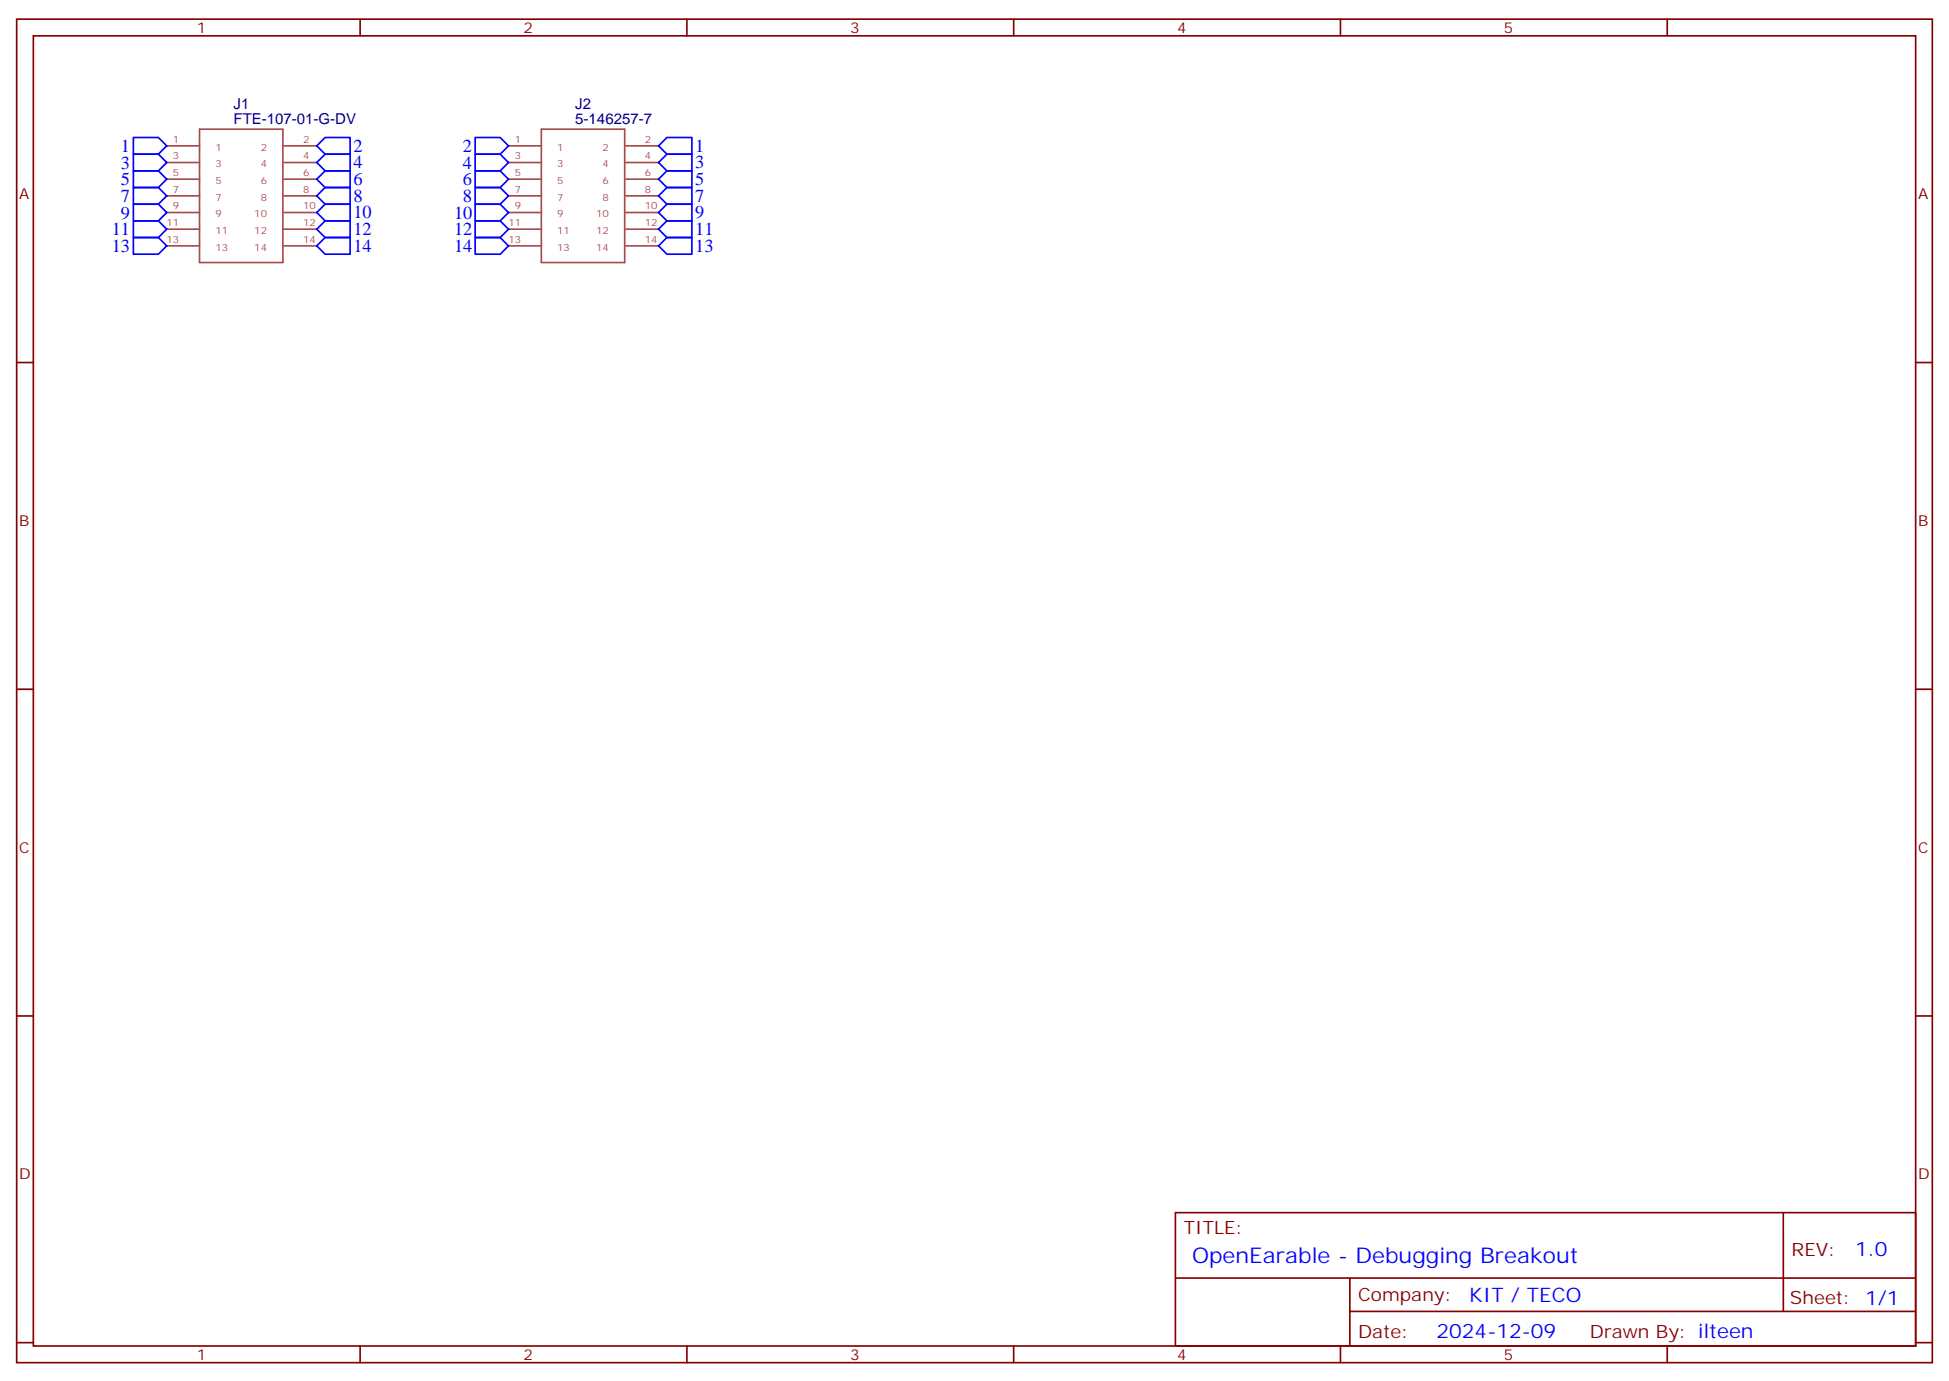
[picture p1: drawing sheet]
<svg xmlns="http://www.w3.org/2000/svg" width="412mm" height="292mm" viewBox="0 0 412 292" stroke-linecap="round" stroke-linejoin="round" font-family="sans-serif">
<g fill="none" stroke="#870000" stroke-width=".35">
<path d="M3.5 4.1h405.4v284.3h-405.4zM7.1 7.6h398.2v277.3h-398.2zM76.2 4.1v3.5M145.3 4.1v3.5M214.5 4.1v3.5M283.6 4.1v3.5M352.8 4.1v3.5M3.5 76.7h3.6M405.3 76.7h3.6M3.5 145.9h3.6M405.3 145.9h3.6M3.5 215h3.6"/>
<path d="M405.3 215h3.6M248.7 256.6h156.6v28.3h-156.6zM377.3 256.7v20.8M248.7 270.5h156.5M285.6 277.5h119.6M285.6 270.5v14.1M3.5 284.2h3.6M76.2 284.9v3.5M145.3 284.9v3.5M214.5 284.9v3.5M283.6 284.9v3.5M352.8 284.9v3.5"/>
<path d="M405.3 284.2h3.6"/>
</g>
<g fill="none" stroke="#a64a4a" stroke-width=".35">
<path d="M35.3 30.9h6.9M35.3 34.4h6.9M35.3 37.9h6.9M42.2 27.3h17.7v28.3h-17.7zM60.1 30.9h6.9M60.1 34.4h6.9M60.1 37.9h6.9M107.6 30.9h6.9M107.6 34.4h6.9M107.6 37.9h6.9M114.5 27.3h17.7v28.3h-17.7zM132.4 30.9h6.9"/>
<path d="M132.4 34.4h6.9M132.4 37.9h6.9M35.3 41.5h6.9M35.3 45h6.9M35.3 48.5h6.9M35.3 52h6.9M60.1 41.5h6.9M60.1 45h6.9M60.1 48.5h6.9M60.1 52h6.9M107.6 41.5h6.9M107.6 45h6.9"/>
<path d="M107.6 48.5h6.9M107.6 52h6.9M132.4 41.5h6.9M132.4 45h6.9M132.4 48.5h6.9M132.4 52h6.9"/>
</g>
<g fill="none" stroke="#00f" stroke-width=".35">
<path d="M28.2 29.1h5.3l1.8 1.8-1.8 1.7h-5.3zM28.2 32.6h5.3l1.8 1.8-1.8 1.8h-5.3zM28.2 36.2h5.3l1.8 1.7-1.8 1.8h-5.3zM28.2 39.7h5.3l1.8 1.8-1.8 1.7h-5.3zM67 37.9l1.8-1.7h5.3v3.5h-5.3zM68.8 29.1h5.3v3.5h-5.3l-1.8-1.7zM68.8 32.6h5.3v3.6h-5.3l-1.8-1.8zM100.5 29.1h5.3l1.8 1.8-1.8 1.7h-5.3zM100.5 32.6h5.3l1.8 1.8-1.8 1.8h-5.3zM100.5 36.2h5.3l1.8 1.7-1.8 1.8h-5.3zM100.5 39.7h5.3l1.8 1.8-1.8 1.7h-5.3zM139.3 37.9l1.8-1.7h5.3v3.5h-5.3z"/>
<path d="M141.1 29.1h5.3v3.5h-5.3l-1.8-1.7zM141.1 32.6h5.3v3.6h-5.3l-1.8-1.8zM28.2 43.2h5.3l1.8 1.8-1.8 1.7h-5.3zM28.2 46.7h5.3l1.8 1.8-1.8 1.8h-5.3zM28.2 50.3h5.3l1.8 1.7-1.8 1.8h-5.3zM67 41.5l1.8-1.8h5.3v3.5h-5.3zM67 45l1.8-1.8h5.3v3.5h-5.3zM67 48.5l1.8-1.8h5.3v3.6h-5.3zM67 52l1.8-1.7h5.3v3.5h-5.3zM100.5 43.2h5.3l1.8 1.8-1.8 1.7h-5.3zM100.5 46.7h5.3l1.8 1.8-1.8 1.8h-5.3zM100.5 50.3h5.3l1.8 1.7-1.8 1.8h-5.3z"/>
<path d="M139.3 41.5l1.8-1.8h5.3v3.5h-5.3zM139.3 45l1.8-1.8h5.3v3.5h-5.3zM139.3 48.5l1.8-1.8h5.3v3.6h-5.3zM139.3 52l1.8-1.7h5.3v3.5h-5.3z"/>
</g>
<text font-size="4.6" fill="#00f" x="252.2" y="267.2">OpenEarable - Debugging Breakout</text>
<g font-size="4.2" fill="#00f">
<text x="392.5" y="265.9">1.0</text>
<text x="310.9" y="275.5">KIT / TECO</text>
<text x="304" y="283.3">2024-12-09</text>
</g>
<g font-size="3.9" fill="#00f">
<text x="25.6" y="32.1">1</text>
<text x="25.6" y="35.7">3</text>
<text x="74.8" y="32.1">2</text>
<text x="74.8" y="35.6">4</text>
<text x="98" y="32.2">2</text>
<text x="98" y="35.7">4</text>
<text x="147.1" y="32.1">1</text>
<text x="147.1" y="35.6">3</text>
<text x="25.6" y="39.2">5</text>
<text x="74.8" y="39.1">6</text>
<text x="98" y="39.2">6</text>
<text x="147.1" y="39.2">5</text>
<text x="25.6" y="42.7">7</text>
<text x="25.6" y="46.2">9</text>
<text x="74.8" y="42.7">8</text>
<text x="74.8" y="46.2">10</text>
<text x="96.1" y="46.3">10</text>
<text x="98" y="42.8">8</text>
<text x="147.1" y="42.7">7</text>
<text x="147.1" y="46.2">9</text>
<text x="23.6" y="49.8">11</text>
<text x="23.6" y="53.3">13</text>
<text x="74.8" y="49.7">12</text>
<text x="74.8" y="53.2">14</text>
<text x="96.1" y="49.8">12</text>
<text x="96.1" y="53.4">14</text>
<text x="147.1" y="49.8">11</text>
<text x="147.1" y="53.3">13</text>
</g>
<g font-size="3.9" fill="#800">
<text x="250.5" y="261.2">TITLE:</text>
<text x="379.1" y="265.9">REV:</text>
<text x="287.4" y="275.4">Company:</text>
<text x="378.7" y="276">Sheet: 1/1</text>
<text x="287.4" y="283.1">Date:</text>
<text x="336.4" y="283.2">Drawn By: ilteen</text>
</g>
<g font-size="3.2" fill="#800">
<text x="41.6" y="7.1">1</text>
<text x="110.8" y="7.1">2</text>
<text x="179.9" y="7.1">3</text>
<text x="249.1" y="7.1">4</text>
<text x="318.2" y="7.1">5</text>
<text x="4.1" y="42.2">A</text>
<text x="405.9" y="42.2">A</text>
<text x="4.1" y="111.3">B</text>
<text x="405.9" y="111.3">B</text>
<text x="4.1" y="180.4">C</text>
<text x="405.9" y="180.4">C</text>
<text x="4.1" y="249.6">D</text>
<text x="405.9" y="249.6">D</text>
<text x="41.6" y="287.9">1</text>
<text x="110.8" y="287.9">2</text>
<text x="179.9" y="287.9">3</text>
<text x="249.1" y="287.9">4</text>
<text x="318.2" y="287.9">5</text>
</g>
<g font-size="3.2" fill="#000080">
<text x="49.4" y="23.1">J1</text>
<text x="121.7" y="23.1">J2</text>
<text x="49.4" y="26.3">FTE-107-01-G-DV</text>
<text x="121.7" y="26.3">5-146257-7</text>
</g>
<g font-size="2.1" fill="#a54b4b">
<text x="36.6" y="30.2">1</text>
<text x="36.6" y="33.7">3</text>
<text x="45.6" y="31.9">1</text>
<text x="45.6" y="35.4">3</text>
<text x="55.2" y="31.9">2</text>
<text x="55.2" y="35.4">4</text>
<text x="64.1" y="30.2">2</text>
<text x="64.1" y="33.7">4</text>
<text x="108.9" y="30.2">1</text>
<text x="108.9" y="33.7">3</text>
<text x="117.9" y="31.9">1</text>
<text x="117.9" y="35.4">3</text>
<text x="127.5" y="31.9">2</text>
<text x="127.5" y="35.4">4</text>
<text x="136.5" y="30.2">2</text>
<text x="136.5" y="33.7">4</text>
<text x="36.6" y="37.2">5</text>
<text x="36.6" y="40.8">7</text>
<text x="45.6" y="39">5</text>
<text x="55.2" y="39">6</text>
<text x="64.1" y="37.2">6</text>
<text x="64.1" y="40.8">8</text>
<text x="108.9" y="37.2">5</text>
<text x="108.9" y="40.8">7</text>
<text x="117.9" y="39">5</text>
<text x="127.5" y="39">6</text>
<text x="136.5" y="37.2">6</text>
<text x="136.5" y="40.8">8</text>
<text x="35.3" y="47.8">11</text>
<text x="36.6" y="44.3">9</text>
<text x="45.6" y="42.5">7</text>
<text x="45.6" y="46">9</text>
<text x="53.8" y="46">10</text>
<text x="55.2" y="42.5">8</text>
<text x="64.1" y="44.3">10</text>
<text x="64.1" y="47.8">12</text>
<text x="107.6" y="47.8">11</text>
<text x="108.9" y="44.3">9</text>
<text x="117.9" y="42.5">7</text>
<text x="117.9" y="46">9</text>
<text x="126.1" y="46">10</text>
<text x="127.5" y="42.5">8</text>
<text x="136.5" y="44.3">10</text>
<text x="136.5" y="47.8">12</text>
<text x="35.3" y="51.3">13</text>
<text x="45.6" y="49.5">11</text>
<text x="45.6" y="53.1">13</text>
<text x="53.8" y="49.5">12</text>
<text x="53.8" y="53.1">14</text>
<text x="64.1" y="51.3">14</text>
<text x="107.6" y="51.3">13</text>
<text x="117.9" y="49.5">11</text>
<text x="117.9" y="53.1">13</text>
<text x="126.1" y="49.5">12</text>
<text x="126.1" y="53.1">14</text>
<text x="136.5" y="51.3">14</text>
</g>
</svg>
